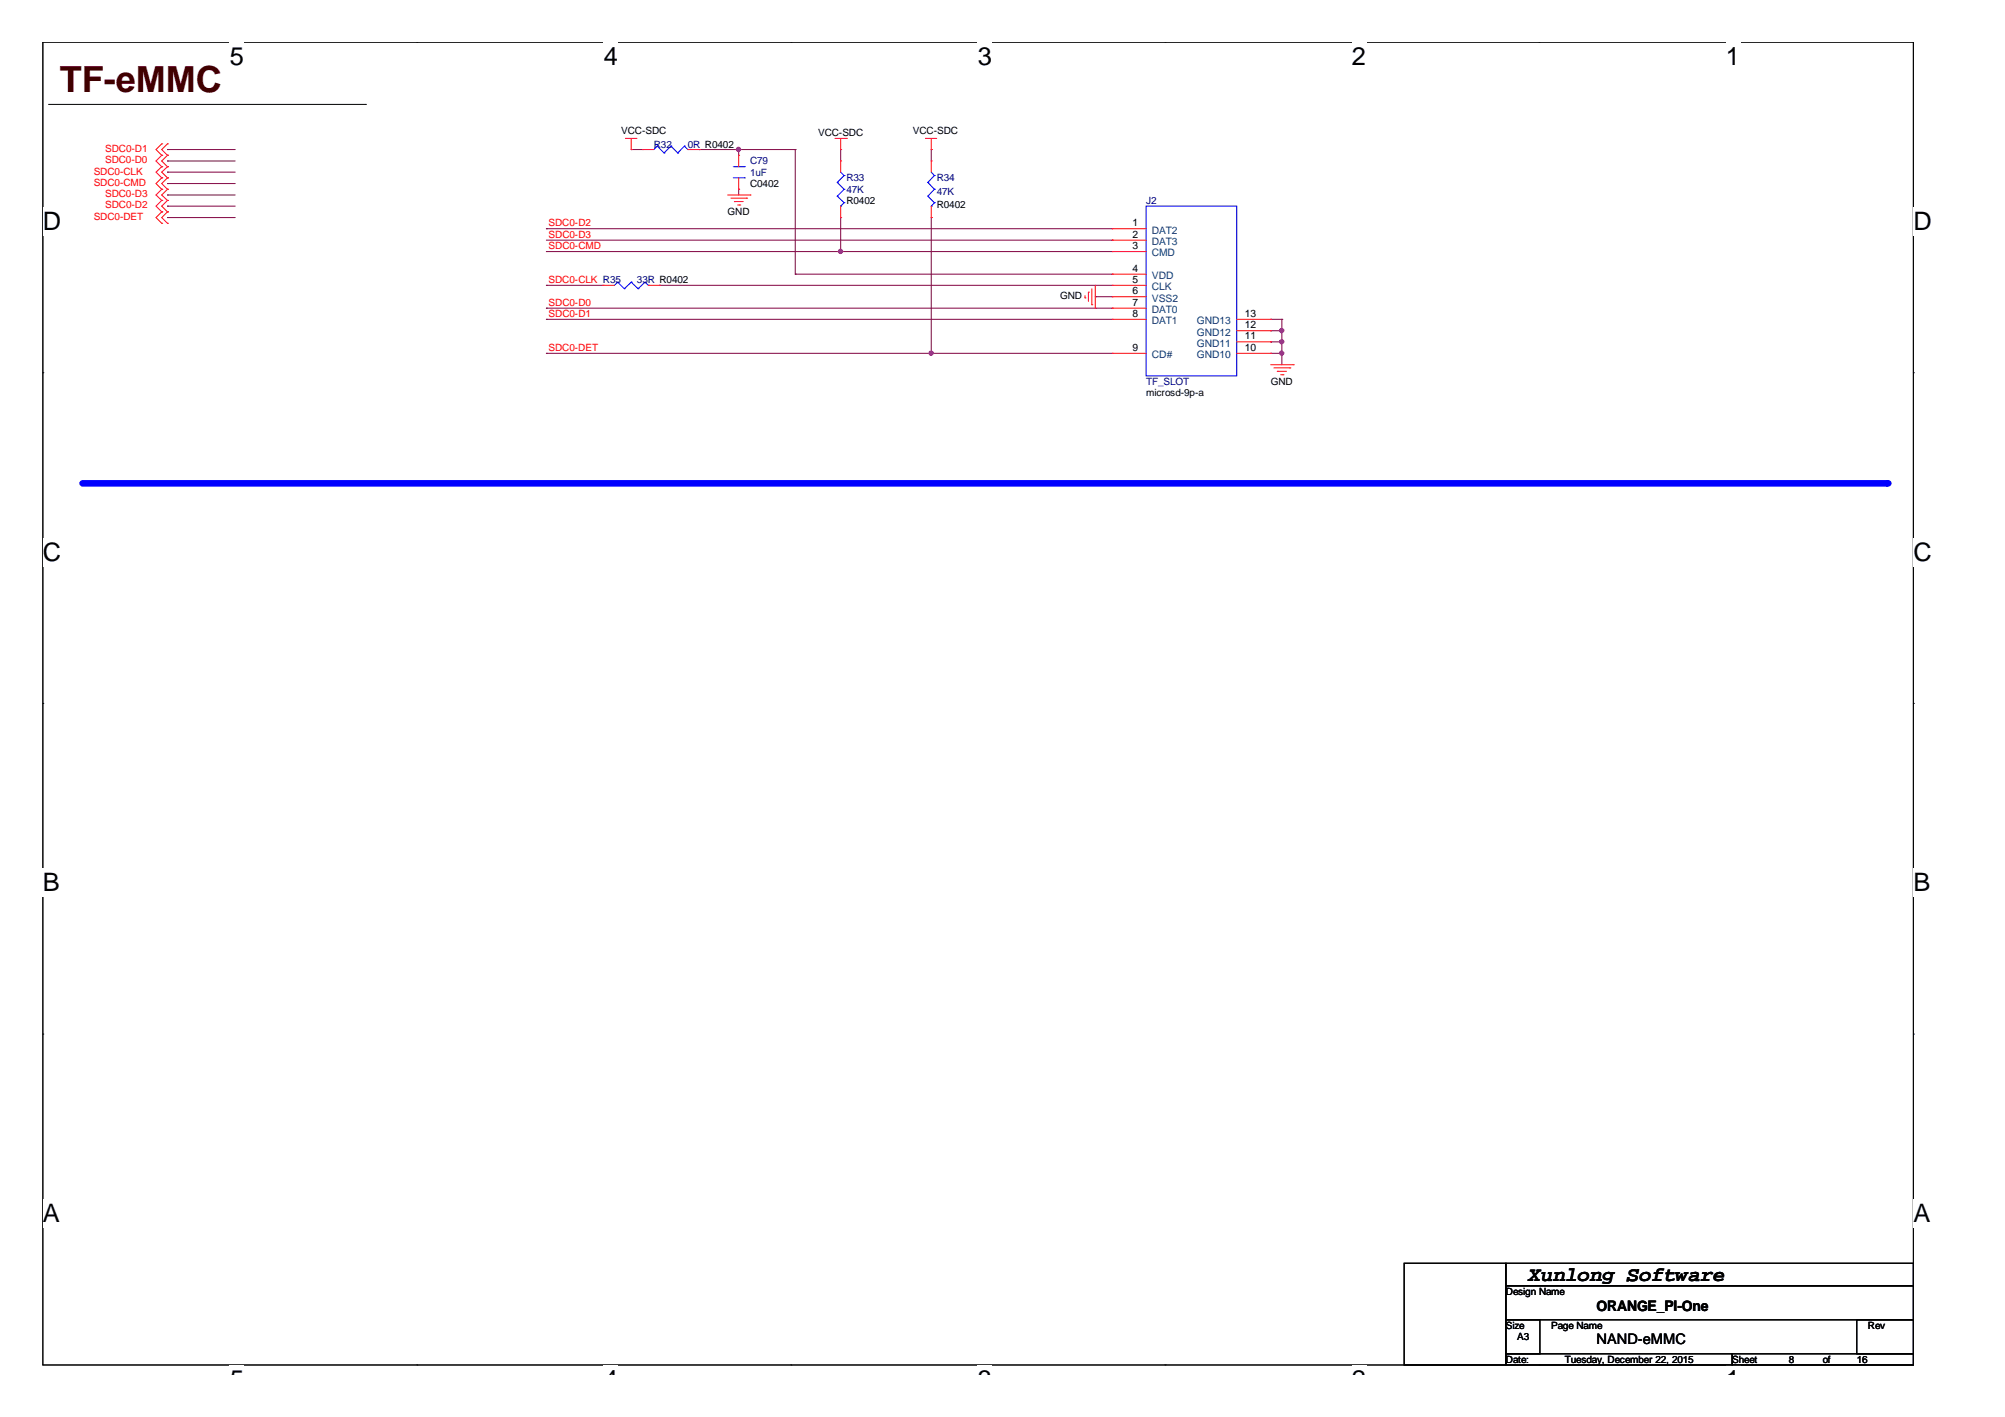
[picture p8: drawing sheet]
<svg xmlns="http://www.w3.org/2000/svg" width="297mm" height="210mm" viewBox="0 0 297 210" stroke-linecap="round" stroke-linejoin="round" font-family="sans-serif">
<path d="M6.3 6.2h277.2v196h-277.2z" fill="none" stroke="#000" stroke-width=".15"/>
<g fill="#fff">
<path d="M34 6.2h2.2v4.3h-2.2z"/>
<path d="M34 202.2h2.2v1.4h-2.2z"/>
</g>
<path d="M61.8 6.2h.1M61.8 202.2h.1" fill="none" stroke="#000" stroke-width=".15"/>
<g fill="#fff">
<path d="M89.5 6.2h2.1v4.3h-2.1z"/>
<path d="M89.5 202.2h2.1v1.4h-2.1z"/>
</g>
<path d="M117.2 6.2h.1M117.2 202.2h.1" fill="none" stroke="#000" stroke-width=".15"/>
<g fill="#fff">
<path d="M144.9 6.2h2.1v4.3h-2.1z"/>
<path d="M144.9 202.2h2.1v1.4h-2.1z"/>
</g>
<path d="M172.6 6.2h.1M172.6 202.2h.1" fill="none" stroke="#000" stroke-width=".15"/>
<g fill="#fff">
<path d="M200.3 6.2h2.1v4.3h-2.1z"/>
<path d="M200.3 202.2h2.1v1.4h-2.1z"/>
</g>
<path d="M228 6.2h.1M228 202.2h.1" fill="none" stroke="#000" stroke-width=".15"/>
<g fill="#fff">
<path d="M255.7 6.2h2.1v4.3h-2.1z"/>
<path d="M255.7 202.2h2.1v1.4h-2.1z"/>
<path d="M6.3 30.7h2.8v4.2h-2.8z"/>
<path d="M283.5 30.7h2.7v4.2h-2.7z"/>
<path d="M6.3 79.7h2.8v4.2h-2.8z"/>
<path d="M283.5 79.7h2.7v4.2h-2.7z"/>
</g>
<path d="M6.3 55.2h.1M283.5 55.2h.1" fill="none" stroke="#000" stroke-width=".15"/>
<g fill="#fff">
<path d="M6.3 128.7h2.6v4.2h-2.6z"/>
<path d="M283.5 128.7h2.5v4.2h-2.5z"/>
</g>
<path d="M6.3 104.2h.1M283.5 104.2h.1" fill="none" stroke="#000" stroke-width=".15"/>
<g fill="#fff">
<path d="M6.3 177.6h2.6v4.3h-2.6z"/>
<path d="M283.5 177.6h2.5v4.3h-2.5z"/>
</g>
<path d="M7.2 15.5h46.9M54.1 15.5h.1M6.3 153.2h.1M283.5 153.2h.1" fill="none" stroke="#000" stroke-width=".15"/>
<path d="M12.2 71.6h267.4" fill="none" stroke="#00f" stroke-width=".97"/>
<circle cx="279.6" cy="71.6" r=".49" fill="#00f"/>
<g fill="none" stroke="#800040" stroke-width=".15">
<path d="M24.8 22.2h.1M24.8 23.8h.1M24.8 25.5h.1M24.8 27.2h.1M24.8 28.9h.1M24.8 30.5h.1M24.8 32.2h.1M24.8 22.2h10M24.8 23.8h10M24.8 25.5h10M24.8 27.2h10M24.8 28.9h10"/>
<path d="M24.8 30.5h10M24.8 32.2h10M80.9 33.9h.1M80.9 37.3h.1M80.9 33.9h83.9M80.9 35.6h83.9M80.9 37.3h83.9M93.5 22.2h.1M93.5 22.2h1.7M103.6 22.2h.1M103.6 22.2h14.2M109.4 28h.1"/>
<path d="M109.4 22.2h.1M109.4 22.2v.8M109.4 28v.9M117.8 22.2h.1M117.8 22.2v18.4M124.5 37.3h.1M124.5 32.2h.1M124.5 22.2h.1M124.5 22.2v1.6M124.5 32.2v5.1M138 32.2h.1M138 22.2h.1"/>
<path d="M138 22.2v1.6M138 32.2v20.1M164.8 35.6h.1M80.9 45.6h.1M80.9 47.3h.1M80.9 42.3h.1M80.9 52.3h.1M80.9 52.3h83.9M80.9 45.6h83.9M80.9 47.3h83.9M80.9 42.3h8.4M97.7 42.3h.1"/>
<path d="M97.7 42.3h67.1M117.8 40.6h.1M117.8 40.6h47M138 52.3h.1M162.3 44h.1M162.3 44h2.5M188.3 52.3h.1M188.3 47.3h.1M188.3 49h.1M188.3 50.6h.1M188.3 52.3h1.6M188.3 47.3h1.6"/>
<path d="M188.3 49h1.6M188.3 50.6h1.6M189.9 52.3h.1M189.9 50.6h.1M189.9 47.3h.1M189.9 49h.1M189.9 47.3v6.7"/>
</g>
<g fill="#f0f" stroke="#f0f" stroke-width=".15">
<circle cx="137.9" cy="52.3" r=".32"/>
<circle cx="124.5" cy="37.2" r=".32"/>
<circle cx="189.9" cy="52.3" r=".32"/>
<circle cx="109.4" cy="22.1" r=".32"/>
<circle cx="189.9" cy="50.6" r=".32"/>
<circle cx="189.9" cy="49" r=".32"/>
</g>
<g fill="none" stroke="#f00" stroke-width=".15">
<path d="M24 29.7h.1M24 28h.1M24 26.3h.1M24 24.7h.1M24 23h.1M24 21.3h.1M24 31.4h.1M24 33.1h.1M24 28l-.9 .9 .9 .8M24 26.3l-.9 .9 .9 .8M24 24.7l-.9 .8 .9 .8M24 23l-.9 .8 .9 .9"/>
<path d="M24 21.3l-.9 .9 .9 .8M24 29.7l-.9 .8 .9 .9M24 31.4l-.9 .8 .9 .9M24.8 29.7h.1M24.8 28h.1M24.8 26.3h.1M24.8 24.7h.1M24.8 23h.1M24.8 21.3h.1M24.8 31.4h.1M24.8 33.1h.1M24.8 28l-.8 .9 .8 .8"/>
<path d="M24.8 26.3l-.8 .9 .8 .8M24.8 24.7l-.8 .8 .8 .8M24.8 23l-.8 .8 .8 .9M24.8 21.3l-.8 .9 .8 .8M24.8 29.7l-.8 .8 .8 .9M24.8 31.4l-.8 .8 .8 .9M92.7 20.5h.1M92.7 20.5h1.7M93.5 22.2h.1M93.5 20.5v1.7M95.2 22.2h.1M95.2 22.2h1.7"/>
<path d="M101.9 22.2h1.7M103.6 22.2h.1M107.8 28.9h3.3M108.3 29.4h2.3M108.8 29.9h.1M108.8 29.9h1.3M109.3 30.4h.3M109.4 28h.1M109.4 23h.1M109.4 23v1.7M109.4 26.3v1.7M109.6 30.4h.1"/>
<path d="M110.6 29.4h.1M111.1 28.9h.1M123.7 20.5h1.7M124.5 22.2h.1M124.5 23.8h.1M124.5 32.2h.1M124.5 20.5v1.7M124.5 23.8v1.7M124.5 30.5v1.7M125.4 20.5h.1M137.1 20.5h.1M137.1 20.5h1.7"/>
<path d="M138 22.2h.1M138 23.8h.1M138 32.2h.1M138 20.5v1.7M138 23.8v1.7M138 30.5v1.7M164.8 35.6h.1M164.8 37.3h.1M164.8 33.9h.1M164.8 35.6h5M164.8 37.3h5M164.8 33.9h5"/>
<path d="M89.3 42.3h.1M89.3 42.3h1.7M96.1 42.3h1.6M97.7 42.3h.1M160.7 44.1h.1M160.7 43.8v.3M161.2 43.3h.1M161.2 43.3v1.3M161.8 45.1h.1M161.8 42.8v2.3M162.3 45.6h.1M162.3 42.3v3.3"/>
<path d="M164.8 40.6h.1M164.8 42.3h.1M164.8 44h.1M164.8 45.6h.1M164.8 47.3h.1M164.8 52.3h.1M164.8 40.6h5M164.8 42.3h5M164.8 44h5M164.8 45.6h5M164.8 47.3h5M164.8 52.3h5"/>
<path d="M183.2 47.3h5.1M183.2 52.3h5.1M183.2 50.6h5.1M183.2 49h5.1M188.3 52.3h.1M188.3 50.6h.1M188.3 49h.1M188.3 47.3h.1M188.3 54h3.3M188.7 54.5h2.4M189.2 55h.1M189.2 55h1.4"/>
<path d="M189.7 55.5h.4M190.1 55.5h.1M191.1 54.5h.1M191.6 54h.1"/>
</g>
<path d="M208 187.1h15.1v15.1h-15.1zM223.1 187.1h60.4v3.4h-60.4zM223.1 190.5h60.4v5h-60.4zM223.1 195.5h5v5h-5zM275.1 195.5h8.4v5h-8.4zM223.1 200.5h33.5v1.7h-33.5zM256.6 200.5h26.9v1.7h-26.9z" fill="none" stroke="#000" stroke-width=".15"/>
<g fill="none" stroke="#00f" stroke-width=".15">
<path d="M97.4 21.6h.1M97.4 21.6l-.5 .6M97.4 21.6l1 1.1M98.4 22.7h.1M99.4 21.6h.1M99.4 21.6l-1 1.1M99.4 21.6l1 1.1M100.4 22.7h.1M101.4 21.6h.1M101.4 21.6l-1 1.1M101.4 21.6l.5 .6M101.9 22.2h.1"/>
<path d="M108.6 26.3h1.7M108.6 24.7h1.7M110.3 26.3h.1M110.3 24.7h.1M124 27h.1M124 29.1h.1M124 27l1.1 1M124 29.1l1.1 .9M124.5 30.5h.1M124.5 25.5l.6 .5M125.1 26h.1M125.1 28h.1"/>
<path d="M125.1 30h.1M125.1 26l-1.1 1M125.1 28l-1.1 1.1M125.1 30l-.6 .5M137.5 27h.1M137.5 29.1h.1M137.5 27l.9 1M137.5 29.1l.9 .9M138 30.5h.1M138 25.5l.4 .5M138.4 26h.1M138.4 28h.1"/>
<path d="M138.4 30h.1M138.4 26l-.9 1M138.4 28l-.9 1.1M138.4 30l-.4 .5M169.8 30.5h13.4v25.2h-13.4zM91.5 41.8h.1M91.5 41.8l-.5 .5M91.5 41.8l1 1M92.5 42.8h.1M93.5 41.8h.1M93.5 41.8l-1 1M93.5 41.8l1 1"/>
<path d="M94.5 42.8h.1M95.5 41.8h.1M95.5 41.8l-1 1M95.5 41.8l.6 .5M96.1 42.3h.1"/>
</g>
<text font-size="5.3" fill="#400000" x="8.8" y="13.6">TF-eMMC</text>
<g font-size="3.8">
<text x="34" y="9.6">5</text>
<text x="89.5" y="9.6">4</text>
<text x="144.9" y="9.6">3</text>
<text x="200.3" y="9.6">2</text>
<text x="255.7" y="9.6">1</text>
<text x="6.3" y="34.1">D</text>
<text x="283.5" y="34.1">D</text>
<text x="6.3" y="83.1">C</text>
<text x="283.5" y="83.1">C</text>
<text x="6.3" y="132.1">B</text>
<text x="283.5" y="132.1">B</text>
<text x="6.3" y="181">A</text>
<text x="283.5" y="181">A</text>
<text x="34" y="205.6">5</text>
<text x="89.5" y="205.6">4</text>
<text x="144.9" y="205.6">3</text>
<text x="200.3" y="205.6">2</text>
<text x="255.7" y="205.6">1</text>
</g>
<text font-size="3" x="226.4" y="189.7">Xunlong Software</text>
<g font-size="2.2">
<text x="236.5" y="194.2">ORANGE_PI-One</text>
<text x="236.5" y="199.2">NAND-eMMC</text>
</g>
<g font-size="1.5" fill="#f00">
<text x="15.6" y="22.5">SDC0-D1</text>
<text x="13.9" y="27.5">SDC0-CMD</text>
<text x="13.9" y="25.9">SDC0-CLK</text>
<text x="15.6" y="29.2">SDC0-D3</text>
<text x="15.6" y="24.2">SDC0-D0</text>
<text x="13.9" y="32.6">SDC0-DET</text>
<text x="15.6" y="30.9">SDC0-D2</text>
<text x="81.3" y="33.5">SDC0-D2</text>
<text x="81.3" y="35.2">SDC0-D3</text>
<text x="81.3" y="36.9">SDC0-CMD</text>
<text x="81.3" y="41.9">SDC0-CLK R35</text>
<text x="81.3" y="45.3">SDC0-D0</text>
<text x="81.3" y="47">SDC0-D1</text>
<text x="81.3" y="52">SDC0-DET</text>
</g>
<g font-size="1.5">
<text x="92" y="19.8">VCC-SDC</text>
<text x="121.2" y="20.2">VCC-SDC</text>
<text x="135.3" y="19.8">VCC-SDC</text>
<text x="111.1" y="27.7">C0402</text>
<text x="107.8" y="31.9">GND</text>
<text x="125.4" y="30.2">R0402</text>
<text x="138.8" y="30.9">R0402</text>
<text x="167.8" y="35.2">2</text>
<text x="167.8" y="33.5">1</text>
<text x="167.8" y="36.9">3</text>
<text x="167.8" y="40.2">4</text>
<text x="167.8" y="41.9">5</text>
<text x="157.1" y="44.3">GND</text>
<text x="167.8" y="43.6">6</text>
<text x="167.8" y="45.3">7</text>
<text x="167.8" y="46.9">8</text>
<text x="184.4" y="46.9">13</text>
<text x="167.8" y="52">9</text>
<text x="184.4" y="52">10</text>
<text x="184.4" y="50.3">11</text>
<text x="184.4" y="48.6">12</text>
<text x="169.8" y="58.7">microsd-9p-a</text>
<text x="188.3" y="57">GND</text>
<text x="223.1" y="191.8">Design Name</text>
<text x="223.1" y="196.9">Size</text>
<text x="229.8" y="196.9">Page Name</text>
<text x="276.7" y="196.9">Rev</text>
<text x="223.1" y="201.9">Date:</text>
<text x="224.8" y="198.5">A3</text>
<text x="231.8" y="201.9">Tuesday, December 22, 2015</text>
<text x="256.6" y="201.9">Sheet</text>
<text x="265" y="201.9">8</text>
<text x="270" y="201.9">of</text>
<text x="275.1" y="201.9">16</text>
</g>
<g font-size="1.5" fill="#000080">
<text x="96.9" y="21.9">R32</text>
<text x="101.9" y="21.9">0R R0402</text>
<text x="111.1" y="24.4">C79</text>
<text x="111.1" y="26">1uF</text>
<text x="125.4" y="26.9">R33</text>
<text x="125.4" y="28.5">47K</text>
<text x="138.8" y="26.9">R34</text>
<text x="138.8" y="28.9">47K</text>
<text x="169.8" y="30.2">J2</text>
<text x="94.4" y="42">33R R0402</text>
<text x="169.8" y="57">TF_SLOT</text>
</g>
<g font-size="1.5" fill="#004080">
<text x="170.6" y="34.6">DAT2</text>
<text x="170.6" y="36.3">DAT3</text>
<text x="170.6" y="38">CMD</text>
<text x="170.6" y="41.3">VDD</text>
<text x="170.6" y="43">CLK</text>
<text x="170.6" y="44.7">VSS2</text>
<text x="170.6" y="46.4">DAT0</text>
<text x="170.6" y="48">DAT1</text>
<text x="170.6" y="53.1">CD#</text>
<text x="177.3" y="53.1">GND10</text>
<text x="177.3" y="51.4">GND11</text>
<text x="177.3" y="49.7">GND12</text>
<text x="177.3" y="48">GND13</text>
</g>
</svg>
